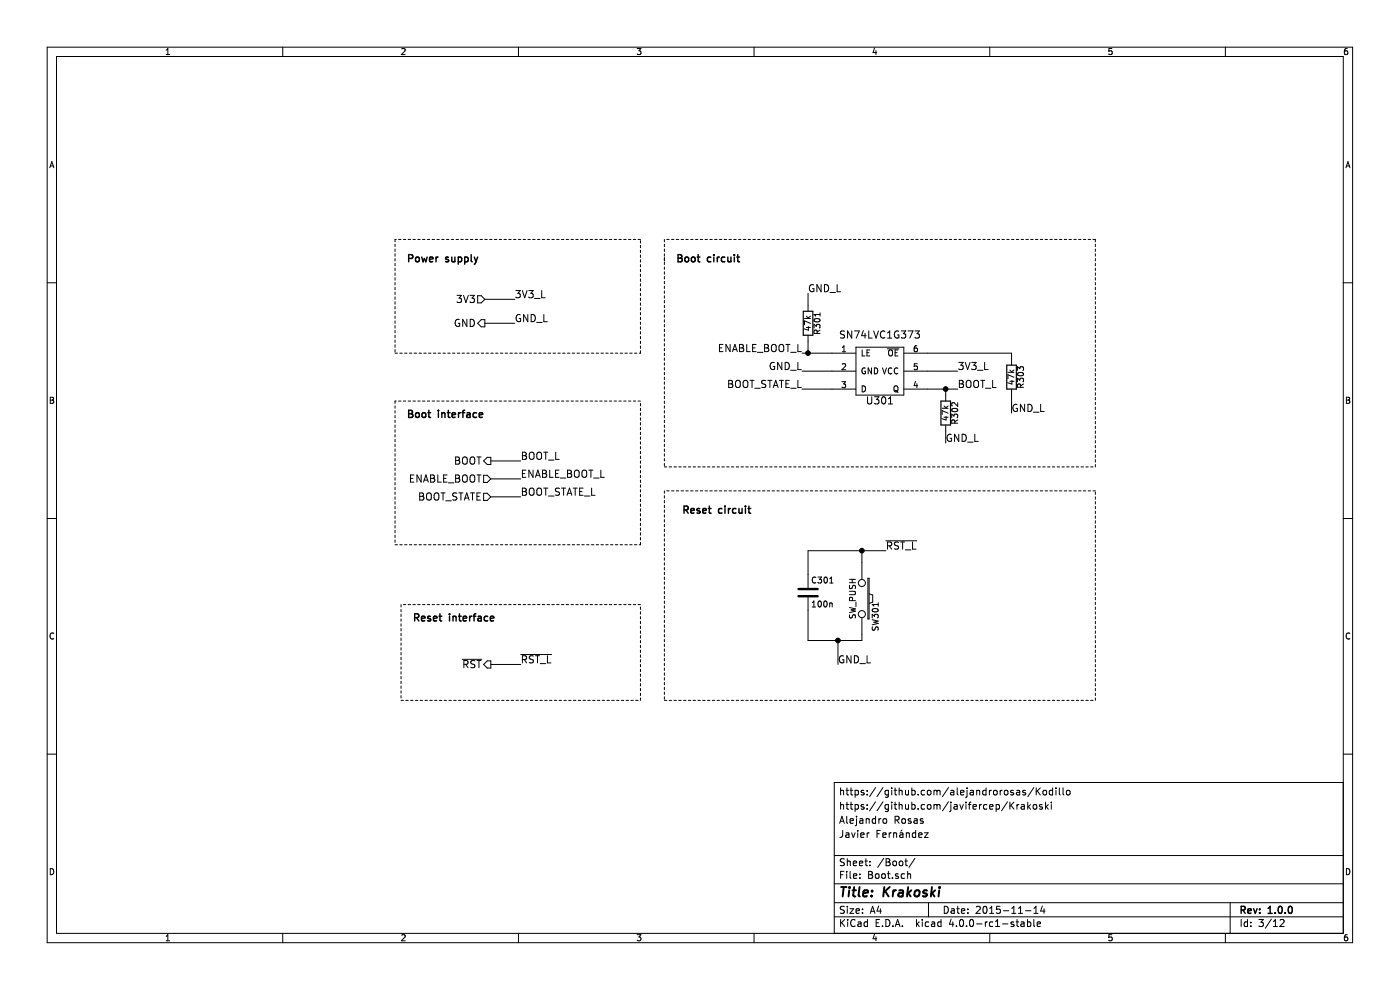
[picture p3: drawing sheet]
EESchema Schematic File Version 2
LIBS:Krakoski-rescue
LIBS:power
LIBS:device
LIBS:transistors
LIBS:conn
LIBS:linear
LIBS:regul
LIBS:74xx
LIBS:cmos4000
LIBS:adc-dac
LIBS:memory
LIBS:xilinx
LIBS:microcontrollers
LIBS:dsp
LIBS:microchip
LIBS:analog_switches
LIBS:motorola
LIBS:texas
LIBS:intel
LIBS:audio
LIBS:interface
LIBS:digital-audio
LIBS:philips
LIBS:display
LIBS:cypress
LIBS:siliconi
LIBS:opto
LIBS:atmel
LIBS:contrib
LIBS:valves
LIBS:ChefLib
LIBS:ComponentLib
LIBS:Krakoski-cache
EELAYER 25 0
EELAYER END
$Descr A4 11693 8268
encoding utf-8
Sheet 3 12
Title "Krakoski"
Date "2015-11-14"
Rev "1.0.0"
Comp ""
Comment1 "Javier Fernández"
Comment2 "Alejandro Rosas"
Comment3 "https://github.com/javifercep/Krakoski"
Comment4 "https://github.com/alejandrorosas/Kodillo"
$EndDescr
Text HLabel 4050 2700 0    60   Output ~ 0
GND
Text HLabel 4100 5550 0    60   Output ~ 0
~RST
Text Label 4300 2700 0    60   ~ 0
GND_L
$Comp
L C C301
U 1 1
P 6750 4950
F 0 "C301" H 6775 5050 50  0000 L CNN
F 1 "100n" H 6775 4850 50  0000 L CNN
F 2 "Capacitors_SMD:C_0603_HandSoldering" H 6788 4800 30  0001 C CNN
F 3 "" H 6750 4950 60  0000 C CNN
	1    6750 4950
	1    0    0    -1  
$EndComp
$Comp
L SW_PUSH SW301
U 1 1
P 7200 5000
F 0 "SW301" H 7350 5110 50  0000 C CNN
F 1 "SW_PUSH" H 7200 4920 50  0000 C CNN
F 2 "ComponentLib:SW_PUSH_SMALL_SMD" H 7200 5000 60  0001 C CNN
F 3 "" H 7200 5000 60  0000 C CNN
	1    7200 5000
	0    1    1    0   
$EndComp
Wire Wire Line
	4300 2700 4050 2700
Wire Wire Line
	7000 5550 7000 5350
Wire Wire Line
	6750 5350 7200 5350
Wire Wire Line
	7200 5350 7200 5300
Wire Wire Line
	6750 5350 6750 5100
Connection ~ 7000 5350
Wire Wire Line
	6750 4800 6750 4600
Wire Wire Line
	6750 4600 7400 4600
Wire Wire Line
	7200 4600 7200 4700
Connection ~ 7200 4600
$Comp
L SN74LVC1G373 U301
U 1 1
P 7350 3100
F 0 "U301" H 7350 2850 60  0000 C CNN
F 1 "SN74LVC1G373" H 7350 3400 60  0000 C CNN
F 2 "TO_SOT_Packages_SMD:SOT-23-6" H 7350 3100 60  0001 C CNN
F 3 "" H 7350 3100 60  0000 C CNN
	1    7350 3100
	1    0    0    -1  
$EndComp
$Comp
L R R303
U 1 1
P 8450 3150
F 0 "R303" V 8530 3150 50  0000 C CNN
F 1 "47k" V 8450 3150 50  0000 C CNN
F 2 "Resistors_SMD:R_0603_HandSoldering" V 8380 3150 30  0001 C CNN
F 3 "" H 8450 3150 30  0000 C CNN
	1    8450 3150
	1    0    0    -1  
$EndComp
Text Label 6700 3100 2    60   ~ 0
GND_L
Text HLabel 4050 2500 0    60   Input ~ 0
3V3
Text Label 8450 3450 0    60   ~ 0
GND_L
Text Label 7000 5550 0    60   ~ 0
GND_L
Text Label 4300 2500 0    60   ~ 0
3V3_L
Wire Wire Line
	4050 2500 4300 2500
Text Label 8000 3100 0    60   ~ 0
3V3_L
Wire Wire Line
	6700 3100 6950 3100
Wire Wire Line
	8000 3100 7750 3100
Wire Wire Line
	7750 2950 8450 2950
Wire Wire Line
	8450 2950 8450 3000
Wire Wire Line
	8450 3300 8450 3450
Text HLabel 4100 3850 0    60   Output ~ 0
BOOT
Text Label 8000 3250 0    60   ~ 0
BOOT_L
Wire Wire Line
	7750 3250 8000 3250
Text Label 4350 3850 0    60   ~ 0
BOOT_L
Wire Wire Line
	4100 3850 4350 3850
$Comp
L R R302
U 1 1
P 7900 3450
F 0 "R302" V 7980 3450 50  0000 C CNN
F 1 "47k" V 7900 3450 50  0000 C CNN
F 2 "Resistors_SMD:R_0603_HandSoldering" V 7830 3450 30  0001 C CNN
F 3 "" H 7900 3450 30  0000 C CNN
	1    7900 3450
	1    0    0    -1  
$EndComp
Wire Wire Line
	7900 3300 7900 3250
Connection ~ 7900 3250
Text Label 7900 3700 0    60   ~ 0
GND_L
Wire Wire Line
	7900 3600 7900 3700
$Comp
L R R301
U 1 1
P 6750 2700
F 0 "R301" V 6830 2700 50  0000 C CNN
F 1 "47k" V 6750 2700 50  0000 C CNN
F 2 "Resistors_SMD:R_0603_HandSoldering" V 6680 2700 30  0001 C CNN
F 3 "" H 6750 2700 30  0000 C CNN
	1    6750 2700
	1    0    0    -1  
$EndComp
Wire Wire Line
	6700 2950 6950 2950
Wire Wire Line
	6750 2950 6750 2850
Text Label 6750 2450 0    60   ~ 0
GND_L
Wire Wire Line
	6750 2450 6750 2550
Connection ~ 6750 2950
Text Label 6700 2950 2    60   ~ 0
ENABLE_BOOT_L
Text Label 6700 3250 2    60   ~ 0
BOOT_STATE_L
Wire Wire Line
	6700 3250 6950 3250
Text Label 7400 4600 0    60   ~ 0
~RST_L
Text Label 4350 5550 0    60   ~ 0
~RST_L
Wire Wire Line
	4100 5550 4350 5550
Text HLabel 4100 4000 0    60   Input ~ 0
ENABLE_BOOT
Text HLabel 4100 4150 0    60   Input ~ 0
BOOT_STATE
Text Label 4350 4000 0    60   ~ 0
ENABLE_BOOT_L
Text Label 4350 4150 0    60   ~ 0
BOOT_STATE_L
Wire Wire Line
	4100 4000 4350 4000
Wire Wire Line
	4100 4150 4350 4150
Wire Notes Line
	5550 4100 5550 5850
Wire Notes Line
	5550 5850 9150 5850
Wire Notes Line
	9150 5850 9150 4100
Wire Notes Line
	9150 4100 5550 4100
Wire Notes Line
	5550 2150 5550 3900
Wire Notes Line
	5550 3900 9150 3900
Wire Notes Line
	9150 3900 9150 2000
Wire Notes Line
	9150 2000 5550 2000
Wire Notes Line
	5550 2000 5550 2200
Wire Notes Line
	3300 2000 3300 2950
Wire Notes Line
	3300 2950 5350 2950
Wire Notes Line
	5350 2950 5350 2000
Wire Notes Line
	5350 2000 3300 2000
Wire Notes Line
	3300 3350 3300 4550
Wire Notes Line
	3300 4550 5350 4550
Wire Notes Line
	5350 4550 5350 3350
Wire Notes Line
	5350 3350 3300 3350
Wire Notes Line
	3350 5050 3350 5850
Wire Notes Line
	3350 5850 5350 5850
Wire Notes Line
	5350 5850 5350 5050
Wire Notes Line
	5350 5050 3350 5050
Text Notes 5700 4300 0    60   ~ 12
Reset circuit
Text Notes 5650 2200 0    60   ~ 12
Boot circuit
Text Notes 3400 2200 0    60   ~ 12
Power supply
Text Notes 3400 3500 0    60   ~ 12
Boot interface
Text Notes 3450 5200 0    60   ~ 12
Reset interface
$EndSCHEMATC
